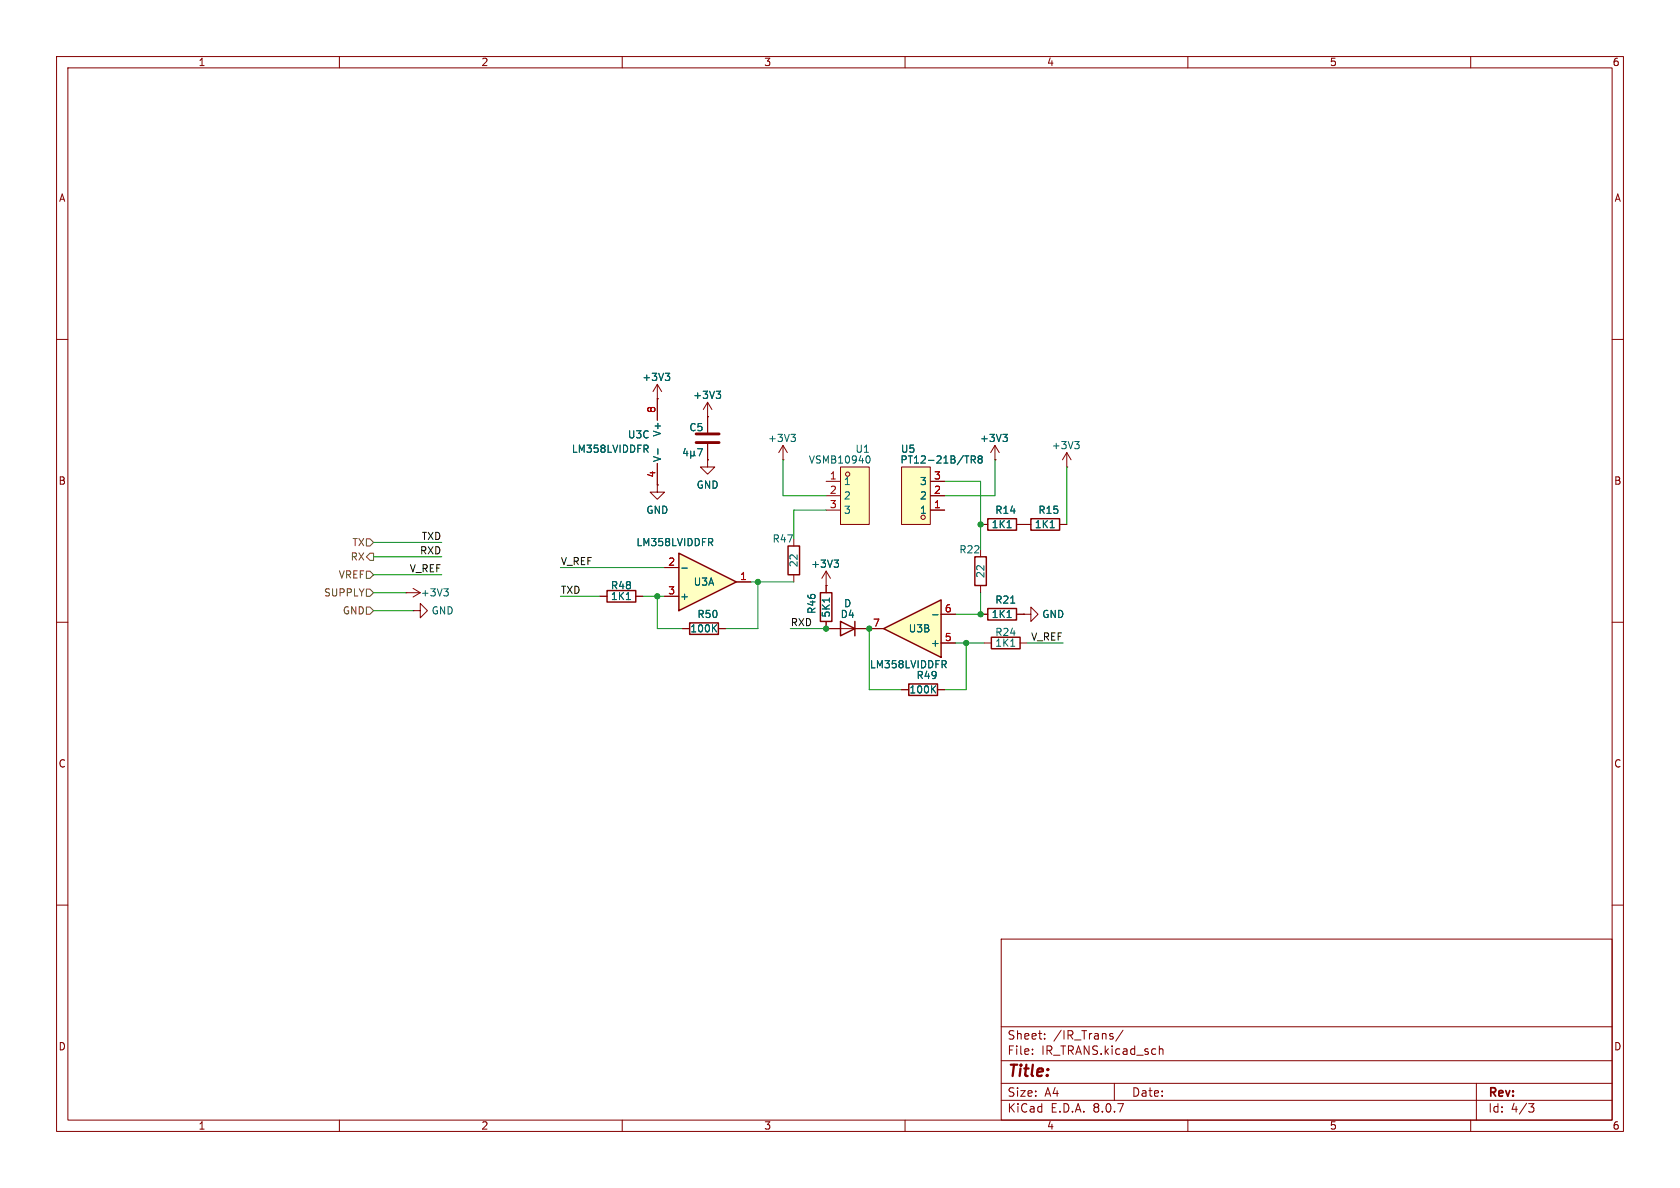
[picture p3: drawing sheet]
<svg xmlns="http://www.w3.org/2000/svg" width="297mm" height="210mm" viewBox="0 0 297 210" stroke-linecap="round" stroke-linejoin="round" font-family="sans-serif">
<g fill="none" stroke="#840000" stroke-width=".18">
<path d="M10 10h277v190h-277zM12 12h273v186h-273zM60 10v2M110 10v2M160 10v2M210 10v2M260 10v2M10 60h2M116.2 70.5h.1M116.2 67.9l.8 1.3M116.2 67.9v2.6M116.2 67.9l-.8 1.3"/>
<path d="M138.4 78.7l.8 1.3M138.4 78.7v2.6M138.4 78.7l-.7 1.3M175.9 78.7l.8 1.3M175.9 78.7v2.6M175.9 78.7l-.8 1.3M285 60h2M138.4 81.3h.1M140.3 95.3v1.2M173.4 92.7h1.2M175.9 81.3h.1M179.7 92.7h2.5"/>
<path d="M187.3 92.7h1.3M188.6 82.6h.1M188.6 80l.8 1.3M188.6 80v2.6M188.6 80l-.8 1.3M10 110h2M140.3 101.6v1.3M146 111.1h7.7M181 108.6h1.2v1.3l1.3-1.3-1.3-1.3v1.3M181 108.6h.1M285 110h2M10 160h2"/>
<path d="M177 166h108v32h-108zM285 160h2M60 198v2M110 198v2M160 198v2M177 194.5h108M177 191.5h108M177 187.5h108M177 181.5h108M182.5 186.3v.1M182.5 185.5v.1M184.7 183.6v.1"/>
<path d="M184.7 182.8v.1M196.7 183.3v.3M197 191.5v3M198.5 182.1l-1.3 2M205 184.9v1.5M205 185.5l.2-.1 .3 .1 .1 .9M210 198v2M260 198v2M261 191.5v6.5M270.2 195.1h1l-.5 .6 .4 .1 .1 .5-.3 .3h-.4"/>
</g>
<path d="M139.3 96.5h2.1v5.1h-2.1zM174.6 91.7h5.1v2h-5.1zM182.2 91.7h5.1v2h-5.1zM148.6 109.9l2.5 1.2-2.5 1.3zM151.1 109.9v2.5" fill="none" stroke="#840000" stroke-width=".25"/>
<path d="M117.6 66h.8l-.4 .5M118.1 66.5l.3 .2v.3l-.3 .3M139.8 76.8h.8l-.4 .5M140.4 77.3l.2 .2v.3l-.2 .2M177.3 76.8h.8l-.4 .5M177.8 77.3l.3 .2v.3l-.3 .2M190 78h.8l-.4 .5M190.5 78.5l.3 .3v.3l-.3 .2M178 93.3h.8M185.7 93.3h.7" fill="none" stroke="#006464" stroke-width=".18"/>
<path d="M120 97.8l10.2 5.1-10.2 5.1z" fill="#ffffc2"/>
<path d="M120 97.8l10.2 5.1-10.2 5.1zM145 104.8h2.1v5.1h-2.1z" fill="none" stroke="#840000" stroke-width=".25"/>
<g fill="none" stroke="#840000" stroke-width=".18">
<path d="M125.1 73.7v2.8M125.1 78.5v2.8M116.2 85.7v1.3h-1.3l1.3 1.3 1.3-1.3h-1.3M116.2 85.7h.1M125.1 81.3v1.3h-1.3l1.3 1.2 1.3-1.2h-1.3M125.1 81.3h.1M117.5 100.3h2.5M117.5 105.4h2.5M130.2 102.9h2.5M146 103.5h.1M146 101v3.8M146 109.9v1.2"/>
<path d="M146 101l.8 1.2M146 101l-.7 1.2"/>
</g>
<g fill="none" stroke="#006464" stroke-width=".18">
<path d="M121.1 79.3l-.3 .9h.8M121.4 79.7v.9M122.1 79.7v1.3M122.7 79.7v.7M123.3 79.3h.9l-.6 1.3M122.1 80.4l.2 .2h.2l.2-.2M122.7 80.4l.2 .2M125.6 95.9l.4 .6M125.9 95.3l.1 .1-.1 .4M147.5 99h.7l-.4 .5M148 99.5l.2 .2v.3l-.2 .3M120.5 100.4h1"/>
<path d="M146.6 105.7v.7"/>
</g>
<path d="M123.1 78.2h4M123.1 76.7h4" fill="none" stroke="#840000" stroke-width=".51"/>
<path d="M159.4 82.6h5.1v10.1h-5.1z" fill="#ffffc2"/>
<g fill="none" stroke="#840000" stroke-width=".18">
<path d="M125.1 73.7h.1M125.1 71.1l.8 1.3M125.1 71.1v2.6M125.1 71.1l-.8 1.3M159.4 82.6h5.1v10.1h-5.1zM164.5 90.2h2.5M164.5 87.6h2.5M164.5 85.1h2.5M173.4 97.2v1.2M71.8 104.8h.1M71.8 104.8h2.5M73 108h1.3v-1.3l1.3 1.3-1.3 1.2v-1.2"/>
<path d="M73 108h.1M73 104l1.3 .8M74.3 104.8l-1.3 .7M173.4 103.5v1.3M173.4 108.6h1.2M174 113.7h1.3M179.7 108.6h1.3M180.3 113.7h1.3M159.4 121.9h1.3M165.7 121.9h1.3"/>
<circle cx="163.2" cy="91.4" r=".38"/>
</g>
<g fill="none" stroke="#006464" stroke-width=".18">
<path d="M126.6 69.2h.8l-.4 .4M127.2 69.6l.2 .3v.3l-.2 .2M171.7 81.3l.6-.1 .1-.2v-.3l-.7-.1v1.3M172 81.3l.4 .6M173.2 81.1l-.3-.2 .3-.3h.2l.2 .2-.2 .3M173.2 81.1l-.3 .3 .1 .3 .2 .2 .3-.1 .1-.2v-.2l-.2-.3M173.2 81.1h.2M78.5 104.1h.7l-.4 .5M79 104.6l.2 .2v.3l-.2 .3M178 109.2h.8M178.7 114.2h.7M178.7 106.6h.7"/>
<path d="M164.9 121.8l.5 .7M165.4 121.2l-.7 .8"/>
</g>
<path d="M172.3 98.4h2.1v5.1h-2.1zM174.6 107.6h5.1v2h-5.1zM175.3 112.6h5v2.1h-5zM160.7 120.9h5v2h-5z" fill="none" stroke="#840000" stroke-width=".25"/>
<path d="M156.2 111.1l10.2-5.1v10.2z" fill="#ffffc2"/>
<path d="M107.3 104.4h5.1v2h-5.1zM121.9 110.1h5.1v2h-5.1zM156.2 111.1l10.2-5.1v10.2z" fill="none" stroke="#840000" stroke-width=".25"/>
<path d="M116.2 70.5v3.8M116.2 81.9v3.8M106 105.4h1.3M112.4 105.4h1.3M120.6 111.1h1.3M127 111.1h1.3M153.7 111.1h2.5M166.4 113.7h2.5M166.4 108.6h2.5" fill="none" stroke="#840000" stroke-width=".18"/>
<path d="M114.2 79.3l.4 .7M114.5 78.7l.1 .2-.1 .4M116.3 79.3v1M110.7 106h.8M126.1 111l.6 .7M126.7 110.4l-.7 .8M164.9 108.7h.9M166.9 117.4l.4 .7M167.2 116.8l.1 .2-.1 .4" fill="none" stroke="#006464" stroke-width=".18"/>
<path d="M148.6 82.6h5.1v10.1h-5.1z" fill="#ffffc2"/>
<g fill="none" stroke="#840000" stroke-width=".18">
<path d="M116.2 70.5h.1M116.2 70.5v3.8M125.1 73.7h.1M125.1 73.7v2.8M125.1 78.5v2.8M116.2 85.7h.1M116.2 81.9v3.8M125.1 81.3h.1M146 85.1h2.6M146 87.6h2.6M146 90.2h2.6M148.6 82.6h5.1v10.1h-5.1z"/>
<path d="M164.5 85.1h2.5M164.5 87.6h2.5M164.5 90.2h2.5M173.4 92.7h1.2M175.9 81.3h.1M179.7 92.7h2.5M187.3 92.7h1.3M106 105.4h1.3M112.4 105.4h1.3M117.5 100.3h2.5M117.5 105.4h2.5M120.6 111.1h1.3"/>
<path d="M127 111.1h1.3M130.2 102.9h2.5M146 103.5h.1M146 109.9v1.2h2.6M146 103.5v1.3M151.1 111.1h5.1M166.4 113.7h2.5M166.4 108.6h2.5M173.4 108.6h1.2M179.7 108.6h1.3M181 108.6h.1M159.4 121.9h1.3"/>
<path d="M165.7 121.9h1.3"/>
<circle cx="149.9" cy="83.8" r=".38"/>
</g>
<g fill="none" stroke="#006464" stroke-width=".18">
<path d="M114.2 79.3l.4 .7M114.5 78.7l.1 .2-.1 .4M116.3 79.3v1M117.6 66h.8l-.4 .5M118.1 66.5l.3 .2v.3l-.3 .3M121.1 79.3l-.3 .9h.8M121.4 79.7v.9M122.1 79.7v1.3M122.7 79.7v.7M123.3 79.3h.9l-.6 1.3M126.6 69.2h.8l-.4 .4M127.2 69.6l.2 .3v.3l-.2 .2"/>
<path d="M177.3 76.8h.8l-.4 .5M177.8 77.3l.3 .2v.3l-.3 .2M122.1 80.4l.2 .2h.2l.2-.2M122.7 80.4l.2 .2M125.6 95.9l.4 .6M125.9 95.3l.1 .1-.1 .4M147.5 99h.7l-.4 .5M148 99.5l.2 .2v.3l-.2 .3M153.6 80.7a.75 .75 0 0 1-.2 1.2l-.1-.1M171.7 81.3l.6-.1 .1-.2v-.3l-.7-.1v1.3M172 81.3l.4 .6M173.2 81.1l-.3 .3 .1 .3 .2 .2 .3-.1 .1-.2v-.2l-.2-.3"/>
<path d="M173.2 81.1l-.3-.2 .3-.3h.2l.2 .2-.2 .3M173.2 81.1h.2M178 93.3h.8M185.7 93.3h.7M110.7 106h.8M120.5 100.4h1M126.1 111l.6 .7M126.7 110.4l-.7 .8M146.6 105.7v.7M164.9 108.7h.9M166.9 117.4l.4 .7M167.2 116.8l.1 .2-.1 .4"/>
<path d="M178 109.2h.8M178.7 106.6h.7M164.9 121.8l.5 .7M165.4 121.2l-.7 .8"/>
</g>
<path d="M64.8 95.3h.6l.6 .6-.6 .6h-.6zM65.4 97.8h.6v1.3h-.6l-.6-.7zM64.8 107.3h.6l.6 .7-.6 .6h-.6zM64.8 101h.6l.6 .6-.6 .6h-.6zM64.8 104.1h.6l.6 .7-.6 .6h-.6z" fill="none" stroke="#725600" stroke-width=".18"/>
<g fill="none" stroke="#009600" stroke-width=".18">
<path d="M66 95.9h12.1M66 98.4h12.1M138.4 81.3v6.3h7.6M146 90.2h-5.7v5.1M167 85.1h6.4v12.1M175.9 81.3v6.3h-8.9M188.6 82.6v10.1M66 104.8h5.8M66 108h7M66 101.6h12.1M99.1 105.4h6.9M99.1 100.3h18.4"/>
<path d="M113.7 105.4h3.8M116.2 105.4v5.7h4.4M132.7 102.9h7.6M134 102.9v8.2h-5.7M139.7 111.1h6.3M153.7 111.1v10.8h5.7M168.9 113.7h5.1M170.8 113.7v8.2h-3.8M173.4 104.8v3.8h-4.5M181.6 113.7h6.4"/>
</g>
<g fill="#009600" stroke="#009600" stroke-width=".18">
<circle cx="146" cy="111.1" r=".46"/>
<circle cx="173.4" cy="108.6" r=".46"/>
<circle cx="170.8" cy="113.7" r=".46"/>
<circle cx="153.7" cy="111.1" r=".46"/>
<circle cx="173.4" cy="92.7" r=".46"/>
<circle cx="134" cy="102.9" r=".46"/>
<circle cx="116.2" cy="105.4" r=".46"/>
</g>
<text font-size="2.8" fill="#840000" x="178" y="190.9">Title:</text>
<g font-size="2.1" fill="#840000">
<text x="178" y="184">Sheet:</text>
<text x="186.2" y="184">/IR_Trans/</text>
<text x="178" y="186.7">File:</text>
<text x="184.1" y="186.7">IR_TRANS.kicad_sch</text>
<text x="178" y="196.9">KiCad</text>
<text x="178" y="194.1">Size:</text>
<text x="184.7" y="194.1">A4</text>
<text x="185.7" y="196.9">E.D.A.</text>
<text x="193.3" y="196.9">8.0.7</text>
<text x="200" y="194.1">Date:</text>
<text x="263" y="194.3">Rev:</text>
<text x="263" y="196.9">Id:</text>
<text x="267.1" y="196.9">4/3</text>
</g>
<g font-size="1.8" fill="#840000">
<text x="35" y="11.9">1</text>
<text x="85" y="11.9">2</text>
<text x="135" y="11.9">3</text>
<text x="185" y="11.9">4</text>
<text x="235" y="11.9">5</text>
<text x="285" y="11.9">6</text>
<text x="10.3" y="35.9">A</text>
<text x="285.3" y="35.9">A</text>
<text x="10.3" y="85.9">B</text>
<text x="285.3" y="85.9">B</text>
<text x="10.3" y="135.9">C</text>
<text x="285.3" y="135.9">C</text>
<text x="10.3" y="185.9">D</text>
<text x="285.3" y="185.9">D</text>
<text x="35" y="199.9">1</text>
<text x="85" y="199.9">2</text>
<text x="135" y="199.9">3</text>
<text x="185" y="199.9">4</text>
<text x="235" y="199.9">5</text>
<text x="285" y="199.9">6</text>
</g>
<g font-size="1.8" fill="#006464">
<text x="113.5" y="67.5">+3V3</text>
<text x="122.5" y="70.7">+3V3</text>
<text x="110.9" y="77.7">U3C</text>
<text x="117.1" y="77.3" transform="rotate(-90 117.1 77.3)">V+</text>
<text x="121.8" y="76.4">C5</text>
<text x="101" y="80.2">LM358LVIDDFR</text>
<text x="117.1" y="81.8" transform="rotate(-90 117.1 81.8)">V-</text>
<text x="135.7" y="78.3">+3V3</text>
<text x="142.9" y="82.1">VSMB10940</text>
<text x="151.1" y="80.2">U1</text>
<text x="159.1" y="82.1">PT12-21B/TR8</text>
<text x="159.2" y="80.2">U5</text>
<text x="173.1" y="78.3">+3V3</text>
<text x="185.8" y="79.6">+3V3</text>
<text x="123.1" y="86.6">GND</text>
<text x="149.1" y="86">1</text>
<text x="149.1" y="88.5">2</text>
<text x="162.5" y="88.5">2</text>
<text x="162.5" y="86">3</text>
<text x="114.2" y="91">GND</text>
<text x="149.1" y="91">3</text>
<text x="162.5" y="91">1</text>
<text x="175.2" y="93.6">1K1</text>
<text x="175.9" y="91">R14</text>
<text x="182.8" y="93.6">1K1</text>
<text x="183.5" y="91">R15</text>
<text x="112.4" y="96.7">LM358LVIDDFR</text>
<text x="136.5" y="96.1">R47</text>
<text x="141.2" y="100.4" transform="rotate(-90 141.2 100.4)">22</text>
<text x="143.3" y="100.6">+3V3</text>
<text x="169.5" y="98">R22</text>
<text x="74.3" y="105.6">+3V3</text>
<text x="107.9" y="104.4">R48</text>
<text x="107.9" y="106.3">1K1</text>
<text x="120.1" y="106.3">+</text>
<text x="122.5" y="103.7">U3A</text>
<text x="149.1" y="107.5">D</text>
<text x="174.2" y="102.3" transform="rotate(-90 174.2 102.3)">22</text>
<text x="175.9" y="106.9">R21</text>
<text x="76.2" y="108.8">GND</text>
<text x="121.9" y="112">100K</text>
<text x="123.2" y="109.4">R50</text>
<text x="144.4" y="108.6" transform="rotate(-90 144.4 108.6)">R46</text>
<text x="146.9" y="109.3" transform="rotate(-90 146.9 109.3)">5K1</text>
<text x="148.5" y="109.4">D4</text>
<text x="160.6" y="112">U3B</text>
<text x="175.2" y="109.4">1K1</text>
<text x="175.9" y="112.6">R24</text>
<text x="184.2" y="109.4">GND</text>
<text x="153.7" y="118.3">LM358LVIDDFR</text>
<text x="164.5" y="114.5">+</text>
<text x="175.9" y="114.5">1K1</text>
<text x="160.7" y="122.8">100K</text>
<text x="161.9" y="120.2">R49</text>
</g>
<g font-size="1.8" fill="#a90000">
<text x="116" y="73.1" transform="rotate(-90 116 73.1)">8</text>
<text x="116" y="84.5" transform="rotate(-90 116 84.5)">4</text>
<text x="146.6" y="84.8">1</text>
<text x="146.6" y="87.4">2</text>
<text x="146.6" y="89.9">3</text>
<text x="165" y="89.9">1</text>
<text x="165" y="87.4">2</text>
<text x="165" y="84.8">3</text>
<text x="118" y="100.1">2</text>
<text x="118" y="105.2">3</text>
<text x="130.7" y="102.6">1</text>
<text x="154.2" y="110.9">7</text>
<text x="166.9" y="113.4">5</text>
<text x="166.9" y="108.3">6</text>
</g>
<g font-size="1.8" fill="#0f0f0f">
<text x="74.5" y="95.5">TXD</text>
<text x="72.3" y="101.3">V_REF</text>
<text x="74.2" y="98.1">RXD</text>
<text x="99.1" y="100">V_REF</text>
<text x="99.1" y="105.1">TXD</text>
<text x="139.7" y="110.8">RXD</text>
<text x="182.2" y="113.3">V_REF</text>
</g>
<g font-size="1.8" fill="#725600">
<text x="61.9" y="99.3">RX</text>
<text x="62.2" y="96.7">TX</text>
<text x="57.2" y="105.6">SUPPLY</text>
<text x="59.8" y="102.5">VREF</text>
<text x="60.5" y="108.8">GND</text>
</g>
</svg>
